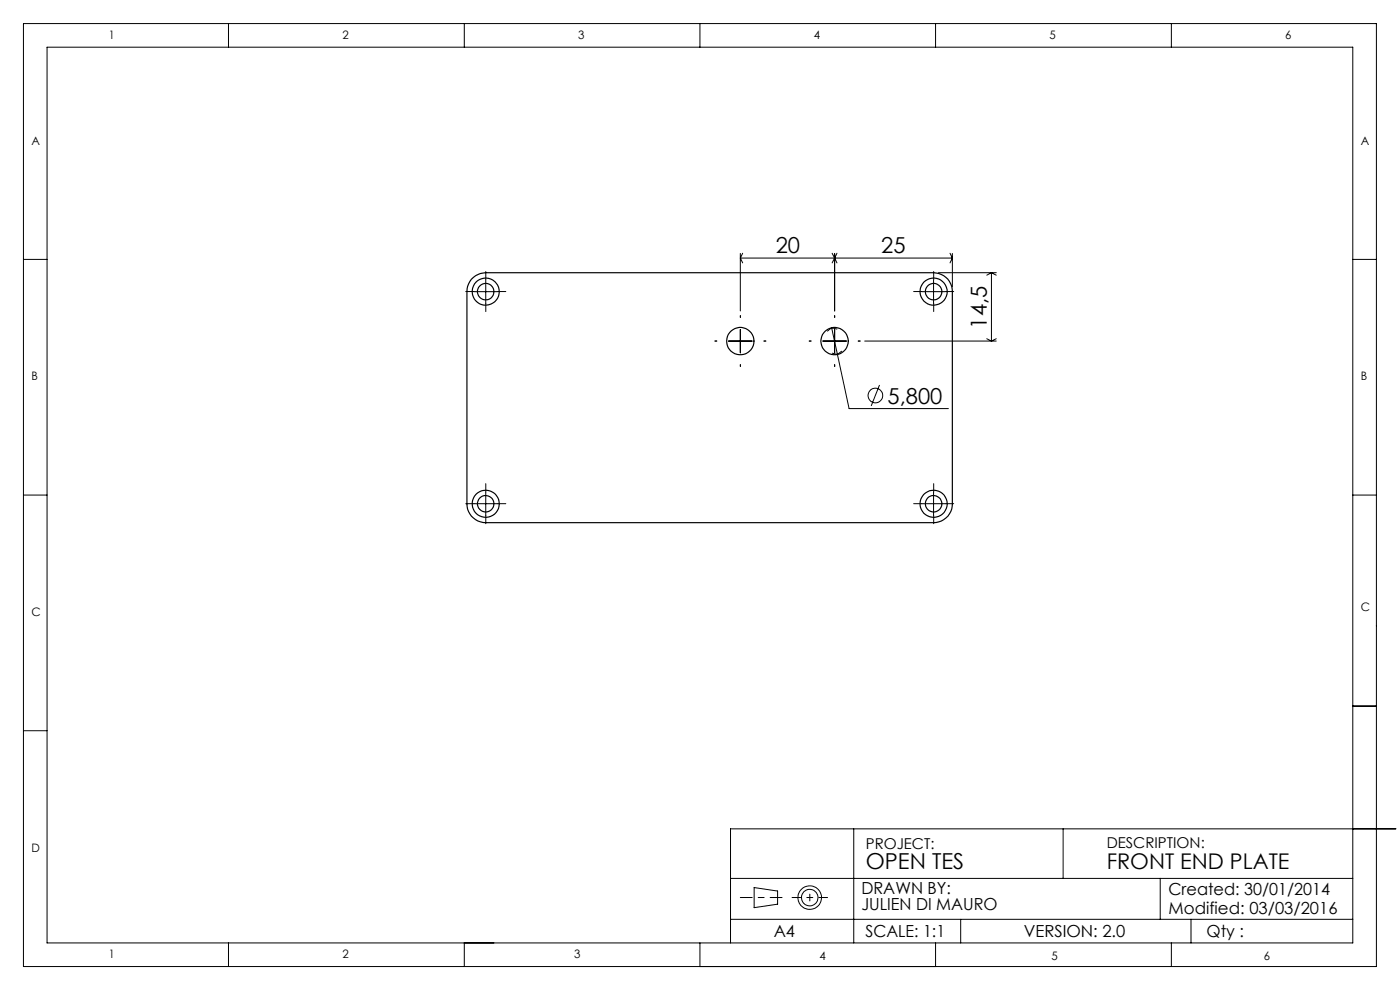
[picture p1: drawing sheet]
<svg xmlns="http://www.w3.org/2000/svg" width="297mm" height="210mm" viewBox="0 0 297 210" stroke-linecap="round" stroke-linejoin="round" font-family="sans-serif">
<g fill="none" stroke="#000" stroke-width=".21">
<path d="M5 5h287v200h-287zM10 10h277v190h-277zM48.5 5v5M98.5 5v5M148.5 5v5M198.5 5v5M248.5 5v5M5 55h5M103 59.4v5M157.1 53.8v12.2M157.1 54.7h44.9M157.1 54.7l.5 1.1"/>
<path d="M157.6 53.7l-.5 1M176.5 53.7l.6 1M177.1 53.8v12.2M177.1 54.7l-.6 1.1M177.1 54.7l.5 1.1M177.6 53.7l-.5 1M198 59.4v5M199.1 57.8h12.2M201.5 53.7l.5 1M202 53.8v7M202 54.7l-.5 1.1M210.3 57.8v14.5"/>
<path d="M210.3 57.8l1 .6M210.3 57.8l-1 .6M287 55h5M100.5 61.9h5.1M154.6 72.3h5M157.1 69.9v5M174.6 72.3h5M176.4 69.5l1.3 5.7M176.4 69.5l-.9 .7M176.4 69.5l1.2 .3M176.6 74.9l1.1 .3M177.1 69.9v5"/>
<path d="M177.7 75.2l2.4 11.5h21.1M178.5 74.5l-.8 .7M183.4 72.3h27.9M195.5 61.9h5.1M209.3 71.9l1 .4M211.3 71.9l-1 .4M186.6 81.7l-1.8 4.4M5 105h5M100.5 106.8h5.1M103 104.4v5M195.5 106.8h5.1M198 104.4v5"/>
<path d="M287 105h5M5 155h5M287 149.8h5M181.1 175.8v24.2M225.5 175.8v10.5M296.1 175.8h-141.1v24.2M155 186.3h132M155 195h132M160 188.3l5 .7v2.8l-5 .7zM203.8 195v5M246.1 186.3v8.7M252.7 195v5"/>
<path d="M48.5 200v5M98.5 200v5M148.5 200v5M198.5 200v5M248.5 200v5"/>
<circle cx="185.7" cy="83.9" r="1.56"/>
<circle cx="171.8" cy="190.4" r="1.76"/>
<circle cx="171.8" cy="190.4" r="2.49"/>
</g>
<g fill="none" stroke="#000" stroke-width=".21" stroke-dasharray="30.5 1.3 1.3 1.3">
<path d="M103.1 59.3v-1.7M198.1 59.3v-1.7M100.6 61.8h-1.8M103.1 64.3v1.8M105.6 61.8h1.7M152.1 72.3h-.4M157.1 67.3v-.4M157.1 77.3v.4M162.1 72.3h.4M172.1 72.3h-.4M177.1 67.3v-.4M177.1 77.3v.4"/>
<path d="M182.1 72.3h.4M195.6 61.8h-1.8M198.1 64.3v1.8M200.6 61.8h1.7M100.6 106.8h-1.8M103.1 104.3v-1.7M103.1 109.3v1.8M105.6 106.8h1.7M195.6 106.8h-1.8M198.1 104.3v-1.7M198.1 109.3v1.8M200.6 106.8h1.7"/>
<path d="M171.8 191.1v-1.4"/>
</g>
<path d="M157.1 190.4h8.8" fill="none" stroke="#000" stroke-width=".21" stroke-dasharray="30.5 1.3 1.3 1.3" stroke-dashoffset="28"/>
<path d="M168 190.4h7.6" fill="none" stroke="#000" stroke-width=".21" stroke-dasharray="30.5 1.3 1.3 1.3" stroke-dashoffset="28.6"/>
<g fill="none" stroke="#000" stroke-width=".25">
<path d="M100 59.2l1.4-1 1.6-.4h95a4 4 0 0 1 4 4v45.1a3.9 3.9 0 0 1-4 4h-95a4 4 0 0 1-3.9-4v-45.1a3.9 3.9 0 0 1 .9-2.6z"/>
<circle cx="103" cy="61.9" r="1.75"/>
<circle cx="103" cy="61.9" r="2.87"/>
<circle cx="157.1" cy="72.4" r="2.9"/>
<circle cx="177.1" cy="72.4" r="2.9"/>
<circle cx="198.1" cy="61.9" r="1.75"/>
<circle cx="198.1" cy="61.9" r="2.87"/>
<circle cx="103" cy="106.8" r="1.75"/>
<circle cx="103" cy="106.9" r="2.87"/>
<circle cx="198.1" cy="106.9" r="1.75"/>
<circle cx="198.1" cy="106.9" r="2.87"/>
</g>
<g font-size="4.7">
<text x="164.6" y="53.7">20</text>
<text x="186.9" y="53.7">25</text>
<text x="209.3" y="69.7" transform="rotate(-90 209.3 69.7)">14,5</text>
<text x="188.3" y="85.6">5,800</text>
<text x="183.7" y="184.2">OPEN TES</text>
</g>
<text font-size="4.6" x="234.8" y="184.3">FRONT END PLATE</text>
<g font-size="3.5">
<text x="182.7" y="189.5">DRAWN BY:</text>
<text x="247.9" y="189.8">Created: 30/01/2014</text>
<text x="182.7" y="193.1">JULIEN DI MAURO</text>
<text x="247.9" y="193.9">Modified: 03/03/2016</text>
<text x="164.1" y="198.8">A4</text>
<text x="183.6" y="198.8">SCALE: 1:1</text>
<text x="217.2" y="198.8">VERSION: 2.0</text>
<text x="256" y="198.8">Qty :</text>
</g>
<g font-size="3.2">
<text x="234.8" y="180">DESCRIPTION:</text>
<text x="183.7" y="180">PROJECT:</text>
</g>
<g font-size="2.5">
<text x="23.1" y="8.2">1</text>
<text x="72.7" y="8.2">2</text>
<text x="122.7" y="8.2">3</text>
<text x="172.7" y="8.2">4</text>
<text x="222.7" y="8.2">5</text>
<text x="272.7" y="8.2">6</text>
<text x="6.7" y="30.7">A</text>
<text x="288.7" y="30.7">A</text>
<text x="6.7" y="80.7">B</text>
<text x="288.7" y="80.7">B</text>
<text x="6.7" y="130.7">C</text>
<text x="288.7" y="129.7">C</text>
<text x="6.7" y="180.7">D</text>
<text x="23.1" y="203.2">1</text>
<text x="72.7" y="203.2">2</text>
<text x="121.8" y="203.2">3</text>
<text x="173.8" y="203.5">4</text>
<text x="223.1" y="203.5">5</text>
<text x="268.1" y="203.5">6</text>
</g>
</svg>
